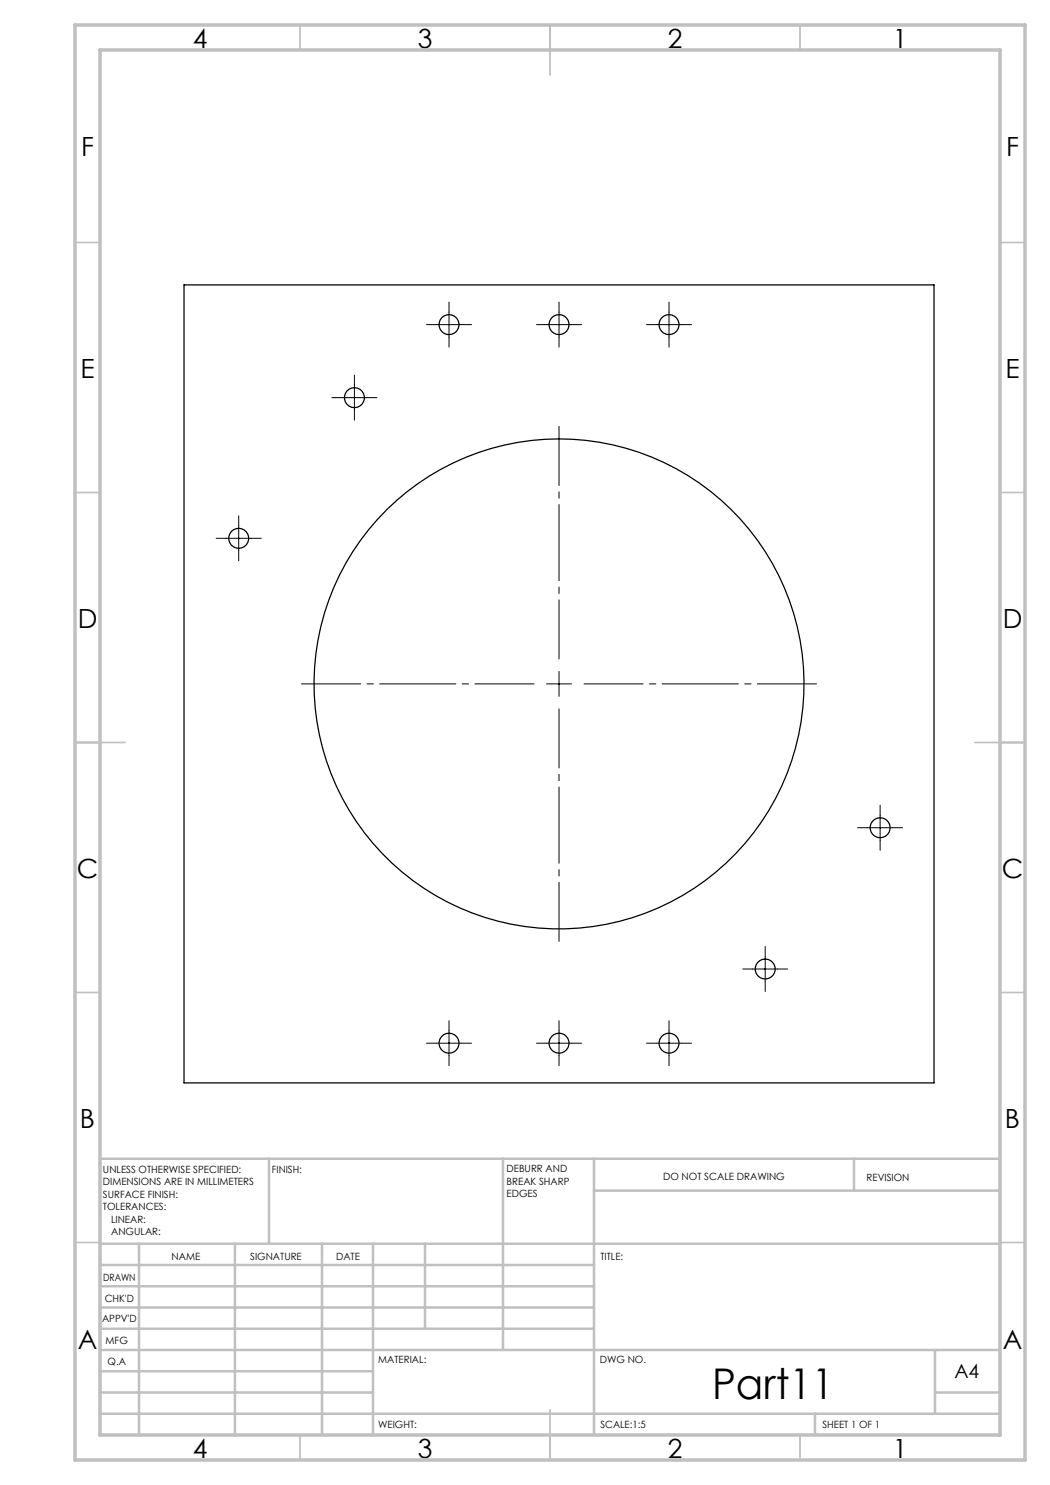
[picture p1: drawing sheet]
<svg xmlns="http://www.w3.org/2000/svg" width="210mm" height="297mm" viewBox="0 0 210 297" stroke-linecap="round" stroke-linejoin="round" font-family="sans-serif">
<path d="M106.8 136.8h-46.5M111.8 131.8v-46.5M116.8 136.8h46.5M111.8 141.8v46.5" fill="none" stroke="#000" stroke-width=".2" stroke-dasharray="15.2 1.3 1.3 1.3" stroke-dashoffset="3.4"/>
<g fill="none" stroke="#000" stroke-width=".2" stroke-dasharray="15.2 1.3 1.3 1.3">
<path d="M68.4 79.5h-2M70.9 77v-2M73.4 79.5h2M87.3 64.9h-2M89.8 62.4v-2M89.8 67.4v2M92.3 64.9h2M109.3 64.9h-2M111.8 62.4v-2M111.8 67.4v2M114.3 64.9h2M131.3 64.9h-2"/>
<path d="M133.8 62.4v-2M133.8 67.4v2M136.3 64.9h2M70.9 82v2M45.2 107.7h-2M47.7 105.2v-2M47.7 110.2v2M50.2 107.7h2M173.5 165.5h-2M176 163v-2M176 168v2M178.5 165.5h2"/>
<path d="M150.5 193.8h-2M153 191.3v-2M153 196.3v2M155.5 193.8h2M87.3 208.6h-2M89.8 206.1v-2M89.8 211.1v2M92.3 208.6h2M109.3 208.6h-2M111.8 206.1v-2M111.8 211.1v2M114.3 208.6h2"/>
<path d="M131.3 208.6h-2M133.8 206.1v-2M133.8 211.1v2M136.3 208.6h2"/>
</g>
<g fill="none" stroke="#000" stroke-width=".2">
<path d="M68.4 79.5h5M70.9 77v5M87.3 64.9h5M89.8 62.4v5M109.3 64.9h5M111.8 62.4v5M131.3 64.9h5M133.8 62.4v5M45.2 107.7h5M47.7 105.2v5M109.3 136.8h5M111.8 134.3v5"/>
<path d="M173.5 165.5h5M176 163v5M150.5 193.8h5M153 191.3v5M87.3 208.6h5M89.8 206.1v5M109.3 208.6h5M111.8 206.1v5M131.3 208.6h5M133.8 206.1v5"/>
</g>
<g fill="none" stroke="#c0c0c0" stroke-width=".35">
<path d="M60 5v5M110 5v10M160 5v5M15 48.5h5M200 48.5h5M15 98.5h5M200 98.5h5M15 148.5h10M195 148.5h10M15 198.5h5M200 198.5h5M15 248.5h5"/>
<path d="M200 248.5h5M60 287v5M110 282v10M160 287v5"/>
</g>
<g fill="none" stroke="#c0c0c0" stroke-width=".5">
<path d="M53.8 231.8v17M100.6 231.8v38.2M118.8 231.8v55.2M118.8 238.1h81.2M170.8 231.8v6.3M200 231.8h-180v55.2M20 248.8h180M20 257.3h98.8M20 253h98.8M27.8 248.8v38.2M47 248.8v38.2M64.4 248.8v38.2"/>
<path d="M74.6 248.8v38.2M85 248.8v17M20 265.8h98.8M20 261.5h98.8M20 278.5h54.6M20 274.3h54.6M20 270h180M187 278.5h13M187 270v12.8M20 282.8h180M163 282.8v4.2"/>
</g>
<path d="M15 5h190v287h-190zM20 10h180v277h-180z" fill="none" stroke="#c0c0c0" stroke-width=".7"/>
<g fill="none" stroke="#000" stroke-width=".25">
<path d="M36.8 57h150v159.6h-150z"/>
<circle cx="70.9" cy="79.5" r="2"/>
<circle cx="89.8" cy="64.9" r="2"/>
<circle cx="111.8" cy="64.9" r="2"/>
<circle cx="133.8" cy="64.9" r="2"/>
<circle cx="47.7" cy="107.7" r="2"/>
<circle cx="111.8" cy="136.8" r="49"/>
<circle cx="176" cy="165.5" r="2"/>
<circle cx="153" cy="193.8" r="2"/>
<circle cx="89.8" cy="208.6" r="2"/>
<circle cx="111.8" cy="208.6" r="2"/>
<circle cx="133.8" cy="208.6" r="2"/>
</g>
<text font-size="8.5" x="142.4" y="279.7">Part11</text>
<g font-size="5.3">
<text x="38.5" y="9.5">4</text>
<text x="83.5" y="9.5">3</text>
<text x="133.6" y="9.5">2</text>
<text x="178.6" y="9.5">1</text>
<text x="16.2" y="31.3">F</text>
<text x="201.2" y="31.3">F</text>
<text x="16.1" y="75.5">E</text>
<text x="201.1" y="75.5">E</text>
<text x="15.5" y="125.5">D</text>
<text x="200.5" y="125.5">D</text>
<text x="15.4" y="175.5">C</text>
<text x="200.4" y="175.5">C</text>
<text x="16" y="225.5">B</text>
<text x="201" y="225.5">B</text>
<text x="15.5" y="269.8">A</text>
<text x="200.5" y="269.8">A</text>
<text x="38.5" y="291.5">4</text>
<text x="83.5" y="291.5">3</text>
<text x="133.6" y="291.5">2</text>
<text x="178.6" y="291.5">1</text>
</g>
<text font-size="3.9" x="190.9" y="275.5">A4</text>
<g font-size="2">
<text x="20.6" y="234.6">UNLESS OTHERWISE SPECIFIED:</text>
<text x="20.6" y="237.1">DIMENSIONS ARE IN MILLIMETERS</text>
<text x="20.6" y="239.6">SURFACE FINISH:</text>
<text x="54.4" y="234.6">FINISH:</text>
<text x="101.3" y="234.5">DEBURR AND</text>
<text x="101.3" y="237">BREAK SHARP</text>
<text x="101.3" y="239.5">EDGES</text>
<text x="132.6" y="236">DO NOT SCALE DRAWING</text>
<text x="173.3" y="236.2">REVISION</text>
<text x="20.6" y="242.1">TOLERANCES:</text>
<text x="22.2" y="244.6">LINEAR:</text>
<text x="22.2" y="247.1">ANGULAR:</text>
<text x="34.3" y="252">NAME</text>
<text x="50" y="251.9">SIGNATURE</text>
<text x="67.2" y="251.9">DATE</text>
<text x="120.1" y="251.9">TITLE:</text>
<text x="20.6" y="256.1">DRAWN</text>
<text x="20.9" y="260.3">CHK'D</text>
<text x="20.4" y="264.4">APPV'D</text>
<text x="21.1" y="268.8">MFG</text>
<text x="21.5" y="273">Q.A</text>
<text x="75.6" y="272.5">MATERIAL:</text>
<text x="120" y="272.5">DWG NO.</text>
<text x="75.6" y="285.5">WEIGHT:</text>
<text x="120.1" y="285.6">SCALE:1:5</text>
<text x="164.5" y="285.6">SHEET 1 OF 1</text>
</g>
</svg>
